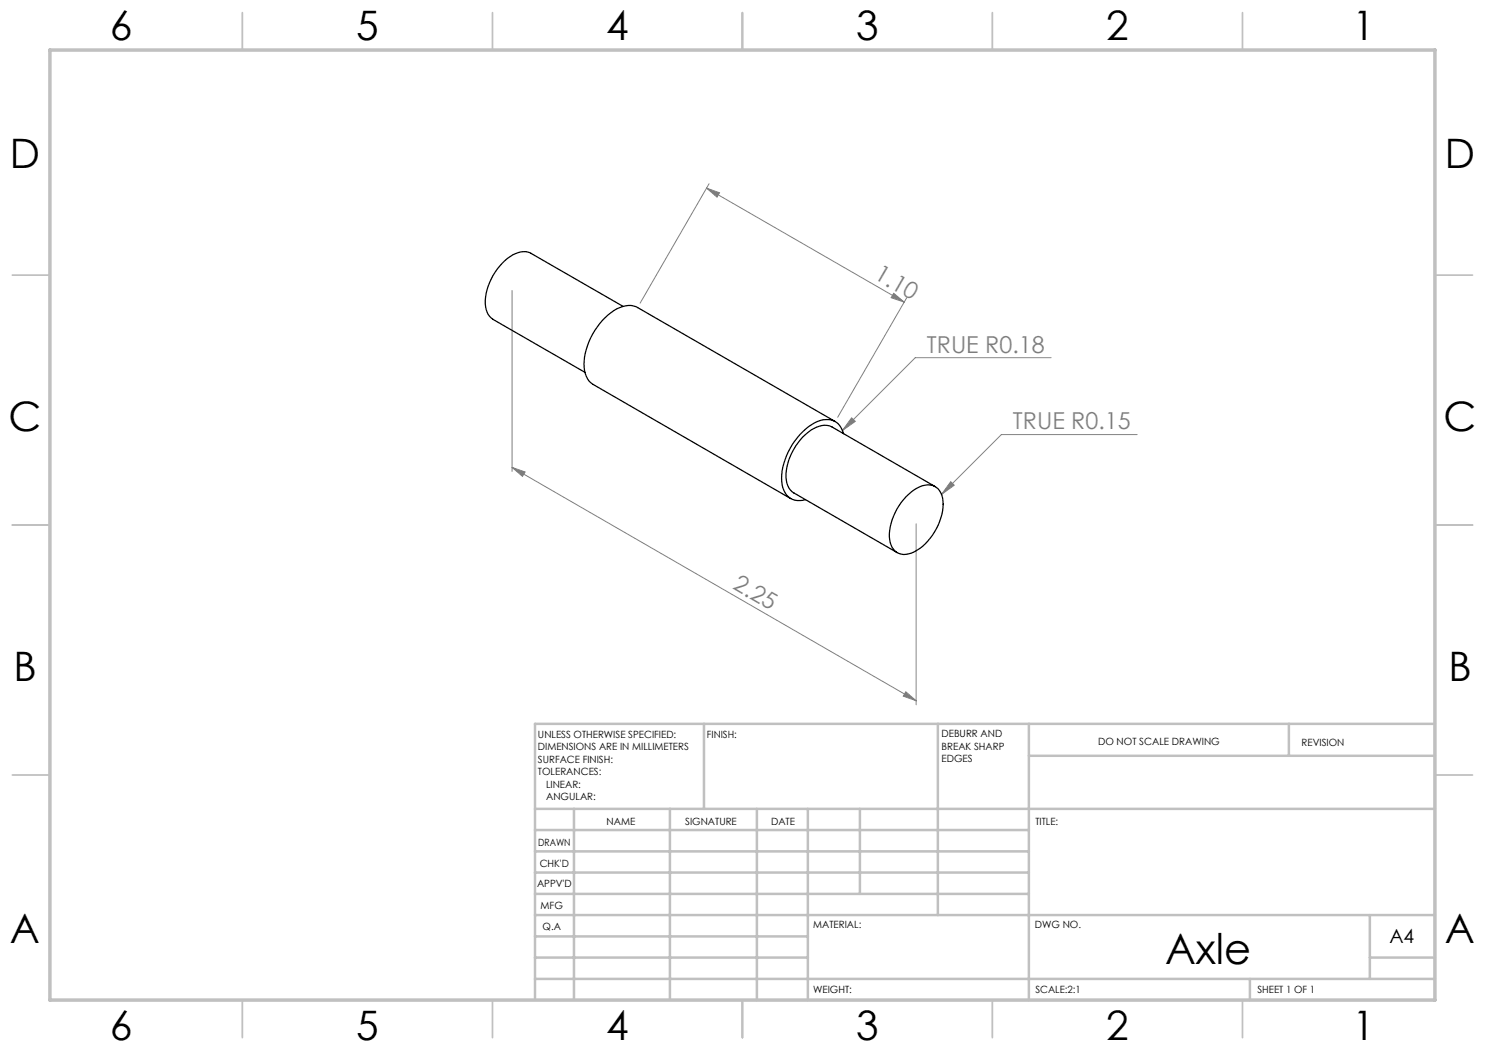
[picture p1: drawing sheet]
<svg xmlns="http://www.w3.org/2000/svg" width="297mm" height="210mm" viewBox="0 0 297 210" stroke-linecap="round" stroke-linejoin="round" font-family="sans-serif">
<g fill="none" stroke="#808080" stroke-width=".2">
<path d="M141.3 37.6l2.6 1-.5 .8zM141.3 37.6l39.5 22.8M141.8 36.8l-13.8 23.8M102.4 58.1v36.2M178.8 58.7l2 1.7-2.6-.9zM181.3 59.6l-13.8 23.9M210.2 71.5h-27.1l-14.6 14.6M102.4 93.5l2.6 .9-.5 .9zM102.4 93.5l80.8 46.7M170.3 83.6l.8 .7-2.6 1.8zM190.1 96.3l.8 .7-2.6 1.9zM227.4 86.9h-27.1l-12 12"/>
<path d="M183.2 104.8v36.2M181.2 138.4l2 1.8-2.5-1z"/>
</g>
<g fill="none" stroke="#c0c0c0" stroke-width=".35">
<path d="M48.5 2.5v7.5M98.5 2.5v7.5M148.5 2.5v7.5M198.5 2.5v7.5M248.5 2.5v7.5M2.5 55h7.5M287 55h7.5M2.5 105h7.5M287 105h7.5M2.5 155h7.5M287 155h7.5M48.5 200v7.5"/>
<path d="M98.5 200v7.5M148.5 200v7.5M198.5 200v7.5M248.5 200v7.5"/>
</g>
<g fill="none" stroke="#c0c0c0" stroke-width=".5">
<path d="M140.8 144.8v17M187.6 144.8v38.2M205.8 144.8v55.2M205.8 151.2h81.2M257.8 144.8v6.4M287 144.8h-180v55.2M107 161.8h180M107 178.8h98.8M107 174.5h98.8M107 170.3h98.8M107 166h98.8M114.8 161.8v38.2"/>
<path d="M134 161.8v38.2M151.4 161.8v38.2M161.6 161.8v38.2M172 161.8v17M107 195.8h180M107 191.5h54.6M107 187.3h54.6M107 183h180M250 195.8v4.2M274 191.5h13M274 183v12.8"/>
</g>
<path d="M10 10h277v190h-277z" fill="none" stroke="#c0c0c0" stroke-width=".7"/>
<g fill="#808080">
<path d="M178.8 58.7l2 1.7-2.6-.9zM141.3 37.6l2.6 1-.5 .8z"/>
<path d="M190.1 96.3l-1.8 2.6 2.6-1.9zM170.3 83.6l-1.8 2.5 2.6-1.8z"/>
<path d="M102.4 93.5l2.6 .9-.5 .9zM181.2 138.4l2 1.8-2.5-1z"/>
</g>
<path d="M124.6 61.3l-18.4-10.6a3.9 3.9 0 0 0-4.2 .6 11.6 11.6 0 0 0-4.9 10l.1 .6a3.2 3.2 0 0 0 1.4 2l18.4 10.6M167 84.3l-39.5-22.8a4.9 4.9 0 0 0-5.3 1 13.4 13.4 0 0 0-5.3 11.6l.4 1.2a3.1 3.1 0 0 0 1.3 1.6l39.6 22.8M168.7 86.7a3.5 3.5 0 0 0-5.2-2.4 13.3 13.3 0 0 0-7.1 12 3.6 3.6 0 0 0 4.7 3.6M181.2 99.3a5.8 5.8 0 0 1 5.3-2.2 3.5 3.5 0 0 1 2.1 3.7 11.6 11.6 0 0 1-6.3 9.8 2.99 2.99 0 0 1-4.4-2.6 11.2 11.2 0 0 1 3.3-8.7zM187 97.3l-20.6-11.9a4.3 4.3 0 0 0-4.8 1.1 11.5 11.5 0 0 0-4.3 9.6l.5 1.5 1 1 20.6 11.9" fill="none" stroke="#000" stroke-width=".25"/>
<text font-size="8.5" x="233" y="192.7">Axle</text>
<g font-size="8.1">
<text x="22" y="8">6</text>
<text x="71.2" y="8">5</text>
<text x="121.2" y="8">4</text>
<text x="171.3" y="8">3</text>
<text x="221.3" y="8">2</text>
<text x="270.5" y="8">1</text>
<text x="2" y="33.6">D</text>
<text x="289" y="33.6">D</text>
<text x="1.7" y="86.1">C</text>
<text x="288.7" y="86.1">C</text>
<text x="2.7" y="136.1">B</text>
<text x="289.7" y="136.1">B</text>
<text x="2" y="188.6">A</text>
<text x="289" y="188.6">A</text>
<text x="22" y="208">6</text>
<text x="71.2" y="208">5</text>
<text x="121.2" y="208">4</text>
<text x="171.3" y="208">3</text>
<text x="221.3" y="208">2</text>
<text x="270.5" y="208">1</text>
</g>
<g font-size="4.7" fill="#808080">
<text x="174.6" y="55.7" transform="rotate(30 174.6 55.7)">1.10</text>
<text x="185.4" y="70.5">TRUE R0.18</text>
<text x="202.6" y="85.9">TRUE R0.15</text>
<text x="146.4" y="117.7" transform="rotate(30 146.4 117.7)">2.25</text>
</g>
<text font-size="3.9" x="277.9" y="188.5">A4</text>
<g font-size="2">
<text x="107.6" y="147.6">UNLESS OTHERWISE SPECIFIED:</text>
<text x="141.4" y="147.6">FINISH:</text>
<text x="188.3" y="147.5">DEBURR AND</text>
<text x="188.3" y="150">BREAK SHARP</text>
<text x="219.6" y="149">DO NOT SCALE DRAWING</text>
<text x="260.3" y="149.2">REVISION</text>
<text x="107.6" y="150.1">DIMENSIONS ARE IN MILLIMETERS</text>
<text x="107.6" y="152.6">SURFACE FINISH:</text>
<text x="107.6" y="155.1">TOLERANCES:</text>
<text x="188.3" y="152.5">EDGES</text>
<text x="109.2" y="157.6">LINEAR:</text>
<text x="109.2" y="160.1">ANGULAR:</text>
<text x="121.3" y="165">NAME</text>
<text x="137" y="164.9">SIGNATURE</text>
<text x="154.2" y="164.9">DATE</text>
<text x="207.1" y="164.9">TITLE:</text>
<text x="107.6" y="169.1">DRAWN</text>
<text x="107.9" y="173.3">CHK'D</text>
<text x="107.4" y="177.4">APPV'D</text>
<text x="108.1" y="181.8">MFG</text>
<text x="108.5" y="186">Q.A</text>
<text x="162.6" y="185.5">MATERIAL:</text>
<text x="207" y="185.5">DWG NO.</text>
<text x="162.6" y="198.5">WEIGHT:</text>
<text x="207.1" y="198.6">SCALE:2:1</text>
<text x="251.5" y="198.6">SHEET 1 OF 1</text>
</g>
</svg>
